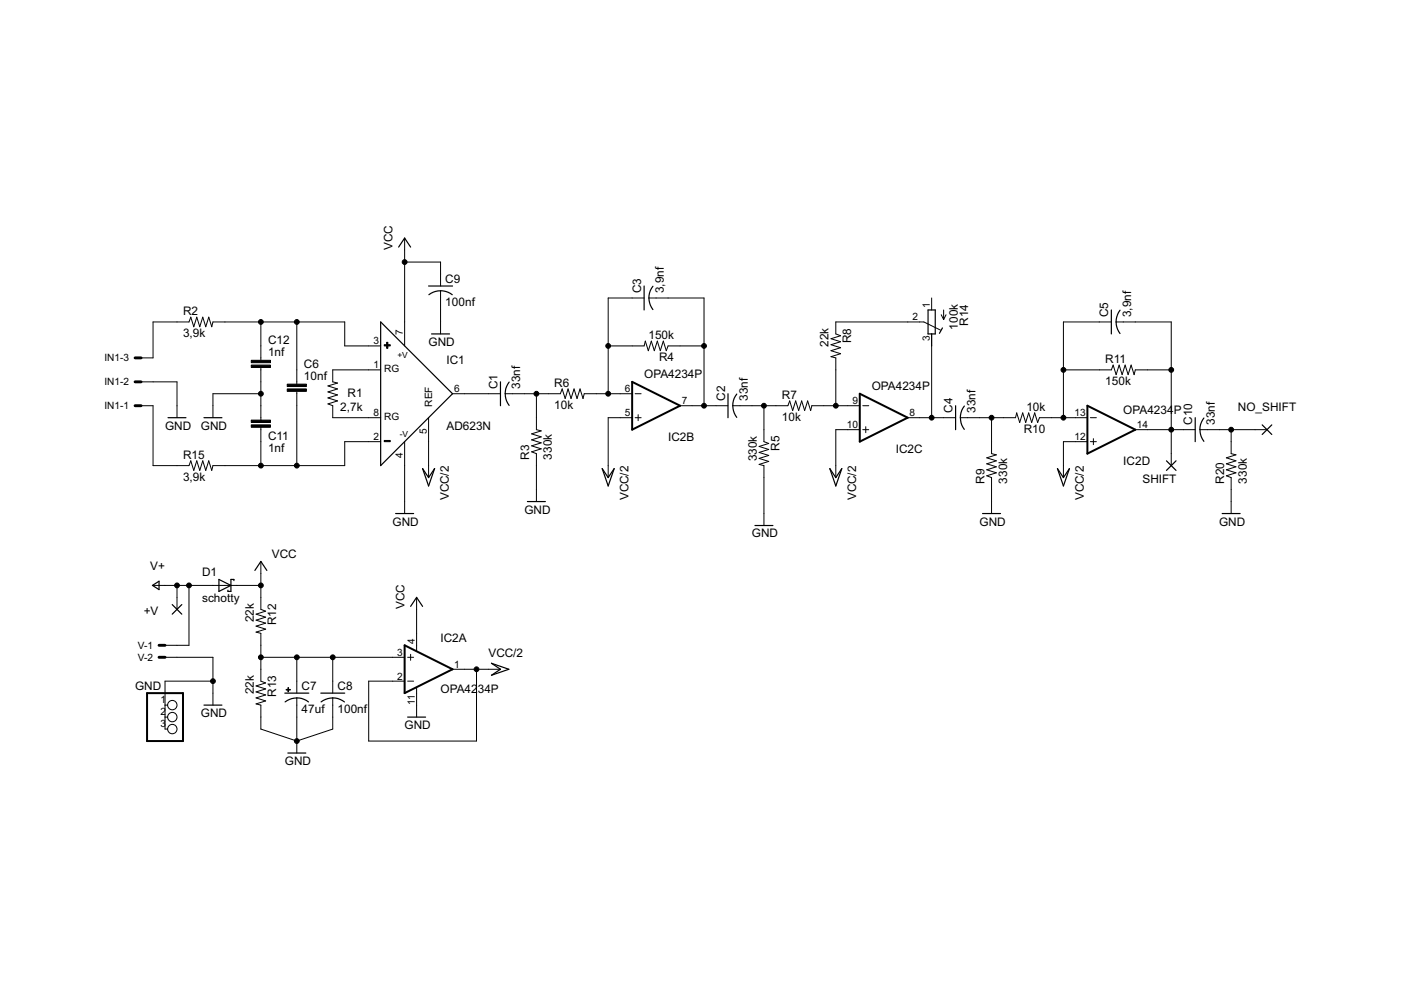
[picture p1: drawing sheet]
<svg xmlns="http://www.w3.org/2000/svg" width="297mm" height="210mm" viewBox="0 0 297 210" stroke-linecap="round" stroke-linejoin="round" font-family="sans-serif">
<g fill="none" stroke="#000" stroke-width=".25">
<path d="M84.5 52.4l1.3-1.9 1.3 1.9M80.7 68.3l15.2 15.2-15.2 15.2zM90.9 60.6h5M90.9 62.5a4 4 0 0 1 5 0M91.5 70.8h3.8M136.6 60.6v5.1M138.4 60.7a4 4 0 0 0 0 4.9M196.8 65.7h1.5v5.1h-1.5zM199.8 69.5l-.6 1.2M235.6 65.7v5.1M236.6 68.3l.3 1.5 .6 .9M237.5 65.8l-.6 .9-.3 1.6"/>
<path d="M35.6 88.6h3.8M43.2 88.6h3.9M89.6 99.4l1.3 1.9 1.2-1.9-1.2 3.6zM106.1 81v5M107.9 81a4 4 0 0 0 0 5M127.7 99.4l1.2 1.9 1.3-1.9-1.3 3.6zM154.3 83.5v5.1M156.2 83.5a4 4 0 0 0 0 5M175.9 99.4l1.3 1.9 1.3-1.9-1.3 3.6zM202.6 86v5.1M203.6 88.6l.3 1.5 .5 .9M204.5 86.1l-.6 .9-.3 1.6"/>
<path d="M224.2 99.4l1.3 1.9 1.2-1.9-1.2 3.6zM247.3 97.7l2 2M249.3 97.7l-2 2M253.4 88.6v5M255.2 88.6a4 4 0 0 0 0 5M267.6 90.1l2 2M269.6 90.1l-2 2M83.9 108.9h3.8M111.8 106.3h3.8M160.1 111.4h3.8M208.3 108.9h3.8M259.1 108.9h3.8"/>
<path d="M32.3 124.1l1.4-.9v1.8zM36.5 128.2l2 2M38.5 128.2l-2 2M46.4 122.9l2.6 1.2-2.6 1.3zM49.6 123.1v-.2h-.6v2.5h-.7v-.3M54 120.9l1.3-1.9 1.3 1.9M87.1 128.6l1.2-1.9 1.3 1.9M43.2 149.5h3.9M60.4 147h5.1M60.5 148.8a4 4 0 0 1 4.9 0M61 159.7h3.8M68 147h5.1"/>
<path d="M68.1 148.8a4 4 0 0 1 4.9 0M86.4 152h3.8M104.2 140.6l3.7 1.3-3.7 1.3 1.9-1.3z"/>
</g>
<path d="M53.3 77.4h4v.5h-4zM53.3 76.4h4v.5h-4zM81.5 73.1h1.2v.2h-1.2zM82 72.6h.2v1.3h-.2zM53.3 90.1h4v.5h-4zM53.3 89.1h4v.5h-4zM60.9 82.5h4.1v.5h-4.1zM60.9 81.4h4.1v.6h-4.1zM81.5 93.4h1.2v.2h-1.2zM60.7 146.2h.9v.1h-.9zM61 145.8h.2v.9h-.2z" fill="#000" stroke="#000" stroke-width=".21"/>
<g fill="none" stroke="#000" stroke-width=".21">
<path d="M85.8 50.5v22.8M85.8 55.6h7.6v5M55.3 68.3v8.1M55.3 77.9v11.2M62.9 68.3v13.2M80.7 73.3h-7.6v-5h-28l-.2 1-.6-2.1-.7 2.1-.6-2.1-.6 2.1-.7-2.1-.6 2.1-.7-2.1-.3 1.1h-7.7v7.6h-2.5M80.7 78.4h-10.2v2.6l1.1 .2-2.1 .6 2.1 .7-2.1 .6 2.1 .6-2.1 .7 2.1 .6-2.1 .6 1 .4v2.6h10.2M93.4 61.7v9.1M128.9 73.3h7.7l.2-1 .7 2.1 .6-2.1 .6 2.1 .7-2.1 .6 2.1 .6-2.1 .7 2.1 .3-1.1h7.7M136.6 63.2h-7.7v20.3M137.6 63.2h11.7v22.8M197.5 63.2v2.5"/>
<path d="M197.5 70.8v17.8M199.4 70l-3.5-1.7h-18.7v2.5l1 .4-2 .6 2 .7-2 .6 2 .6-2 .7 2 .6-2 .6 1 .3v10.1M199.6 66.7l.5 1.1M200.1 65.7v2.1M200.6 66.7l-.5 1.1M225.5 78.4h10.1l.4-1 .6 2 .7-2 .6 2 .6-2 .7 2 .6-2 .7 2 .2-1h7.6M235.6 68.3h-10.1v20.3M236.6 68.3h11.7v30.4M29.9 86h2.5v12.7h7.7l.3-1 .7 2 .6-2 .7 2 .6-2 .6 2 .7-2 .6 2 .2-1h28v-5.1h7.6M29.9 81h7.6v7.6M55.3 83.5h-10.2v5.1M55.3 90.6v8.1"/>
<path d="M62.9 83v15.7M85.8 93.6v15.3M90.9 88.6v12.7M95.9 83.5h10.2M107.1 83.5h11.7l.4-1 .6 2 .6-2 .7 2 .6-2 .6 2 .7-2 .6 2 .3-1h10.1M113.7 83.5v7.6l1 .3-2 .6 2 .6-2 .7 2 .6-2 .6 2 .7-2 .6 1 .4v10.1M134 88.6h-5.1v12.7M134.7 83.5h1.2M134.7 88.6h1.2M135.3 87.9v1.3M144.2 86h10.1M155.4 86h11.6l.4-1 .7 2 .6-2 .6 2 .7-2 .6 2 .6-2 .7 2 .2-1h10.2"/>
<path d="M162 86v7.6l1 .4-2 .7 2 .6-2 .6 2 .7-2 .6 2 .6-2 .7 1 .2v12.7M182.3 91.1h-5.1v10.2M182.9 86h1.3M182.9 91.1h1.3M183.6 90.5v1.2M192.4 88.6h10.2M203.6 88.6h11.7l.3-1.1 .6 2.1 .6-2.1 .7 2.1 .6-2.1 .6 2.1 .7-2.1 .6 2.1 .4-1h10.1M210.2 88.6v7.6l1 .2-2 .7 2 .6-2 .6 2 .7-2 .6 2 .6-2 .7 1 .4v7.6M230.5 93.6h-5v7.7M231.2 93.6h1.3M231.2 88.6h1.3M231.8 93v1.3"/>
<path d="M240.7 91.1h12.7M254.4 91.1h14.2M261 91.1v5.1l1 .2-2 .7 2 .6-2 .6 2 .7-2 .6 2 .6-2 .7 1 .4v7.6M55.3 119v10.2l1 .4-2 .6 2 .7-2 .6 2 .6-2 .7 2 .6-2 .6 1 .3v10.1l1 .4-2 .6 2 .7-2 .6 2 .6-2 .7 2 .6-2 .6 1 .3v5.1l7.6 2.5 7.6-2.5v-6.6M32.4 124.1h22.9M35 139.4h10.1v10.1M37.5 124.1v5.1M40.1 124.1v12.7h-5.1M55.3 139.4h30.5M62.9 139.4v7.6M70.5 139.4v7.6M86.4 139.4h1.3"/>
<path d="M87.1 138.7v1.3M88.3 126.7v11.3M35 149.5h.5M35 152h.5M45.1 144.4h-10.1v10.2h.5M62.9 148v11.7M86.4 144.4h1.3M88.3 145.8v6.2M95.9 141.9h10.2M101 141.9v15.2h-22.8v-12.7h7.6"/>
<circle cx="36.5" cy="149.5" r=".99"/>
<circle cx="36.5" cy="152" r=".99"/>
<circle cx="36.5" cy="154.6" r=".99"/>
</g>
<path d="M134 81l10.2 5-10.2 5.1zM182.3 83.5l10.1 5.1-10.1 5zM230.5 86l10.2 5.1-10.2 5.1zM85.8 136.8l10.1 5.1-10.1 5.1zM31.2 147h7.6v10.1h-7.6z" fill="none" stroke="#000" stroke-width=".42"/>
<path d="M28.6 75.9h1.3M28.6 86h1.3M28.6 81h1.3M33.7 136.8h1.3M33.7 139.4h1.3" fill="none" stroke="#000" stroke-width=".61"/>
<g fill="#000" stroke="#000" stroke-width=".21">
<circle cx="85.8" cy="55.6" r=".51"/>
<circle cx="55.3" cy="68.3" r=".51"/>
<circle cx="62.9" cy="68.3" r=".51"/>
<circle cx="128.9" cy="73.3" r=".51"/>
<circle cx="149.3" cy="73.3" r=".51"/>
<circle cx="225.5" cy="78.4" r=".51"/>
<circle cx="248.3" cy="78.4" r=".51"/>
<circle cx="55.3" cy="83.5" r=".51"/>
<circle cx="55.3" cy="98.7" r=".51"/>
<circle cx="62.9" cy="98.7" r=".51"/>
<circle cx="113.7" cy="83.5" r=".51"/>
<circle cx="128.9" cy="83.5" r=".51"/>
<circle cx="149.3" cy="86" r=".51"/>
<circle cx="162" cy="86" r=".51"/>
<circle cx="177.2" cy="86" r=".51"/>
<circle cx="197.5" cy="88.6" r=".51"/>
<circle cx="210.2" cy="88.6" r=".51"/>
<circle cx="225.5" cy="88.6" r=".51"/>
<circle cx="248.3" cy="91.1" r=".51"/>
<circle cx="261" cy="91.1" r=".51"/>
<circle cx="37.5" cy="124.1" r=".51"/>
<circle cx="40.1" cy="124.1" r=".51"/>
<circle cx="55.3" cy="139.4" r=".51"/>
<circle cx="55.3" cy="124.1" r=".51"/>
<circle cx="62.9" cy="139.4" r=".51"/>
<circle cx="70.5" cy="139.4" r=".51"/>
<circle cx="45.1" cy="144.4" r=".51"/>
<circle cx="62.9" cy="157.1" r=".51"/>
<circle cx="101" cy="141.9" r=".51"/>
</g>
<g font-size="2.8">
<text x="83.2" y="53" transform="rotate(-90 83.2 53)">VCC</text>
<text x="94.4" y="64.8">100nf</text>
<text x="94.4" y="60">C9</text>
<text x="135.9" y="62.2" transform="rotate(-90 135.9 62.2)">C3</text>
<text x="140.8" y="62.2" transform="rotate(-90 140.8 62.2)">3,9nf</text>
<text x="38.8" y="71.6">3,9k</text>
<text x="38.8" y="66.8">R2</text>
<text x="137.5" y="71.8">150k</text>
<text x="203.1" y="69.9" transform="rotate(-90 203.1 69.9)">100k</text>
<text x="205.3" y="69" transform="rotate(-90 205.3 69)">R14</text>
<text x="235" y="67.2" transform="rotate(-90 235 67.2)">C5</text>
<text x="239.8" y="67.2" transform="rotate(-90 239.8 67.2)">3,9nf</text>
<text x="56.8" y="75.5">1nf</text>
<text x="56.8" y="73">C12</text>
<text x="90.9" y="73.3">GND</text>
<text x="94.7" y="77.1">IC1</text>
<text x="139.7" y="76.6">R4</text>
<text x="175.7" y="73.6" transform="rotate(-90 175.7 73.6)">22k</text>
<text x="180.5" y="72.7" transform="rotate(-90 180.5 72.7)">R8</text>
<text x="234.4" y="76.9">R11</text>
<text x="64.5" y="80.6">10nf</text>
<text x="64.5" y="78">C6</text>
<text x="105.5" y="82.5" transform="rotate(-90 105.5 82.5)">C1</text>
<text x="110.3" y="82.5" transform="rotate(-90 110.3 82.5)">33nf</text>
<text x="117.5" y="82">R6</text>
<text x="136.6" y="80.2">OPA4234P</text>
<text x="184.8" y="82.7">OPA4234P</text>
<text x="234.4" y="81.7">150k</text>
<text x="72.2" y="87">2,7k</text>
<text x="73.7" y="84.2">R1</text>
<text x="117.5" y="86.8">10k</text>
<text x="153.7" y="85" transform="rotate(-90 153.7 85)">C2</text>
<text x="158.5" y="85" transform="rotate(-90 158.5 85)">33nf</text>
<text x="165.8" y="89.3">10k</text>
<text x="165.8" y="84.5">R7</text>
<text x="202" y="87.6" transform="rotate(-90 202 87.6)">C4</text>
<text x="206.8" y="87.6" transform="rotate(-90 206.8 87.6)">33nf</text>
<text x="217.6" y="87">10k</text>
<text x="238.2" y="87.8">OPA4234</text>
<text x="248.8" y="87.8">P</text>
<text x="262.5" y="87.1">NO_SHIFT</text>
<text x="35" y="91.1">GND</text>
<text x="42.6" y="91.1">GND</text>
<text x="56.8" y="95.8">1nf</text>
<text x="56.8" y="93.3">C11</text>
<text x="94.7" y="91.1">AD623N</text>
<text x="141.7" y="93.5">IC2B</text>
<text x="165.2" y="95.6" transform="rotate(-90 165.2 95.6)">R5</text>
<text x="217.1" y="91.8">R10</text>
<text x="252.8" y="90.1" transform="rotate(-90 252.8 90.1)">C10</text>
<text x="257.6" y="90.1" transform="rotate(-90 257.6 90.1)">33nf</text>
<text x="38.8" y="97.2">R15</text>
<text x="112.2" y="97.5" transform="rotate(-90 112.2 97.5)">R3</text>
<text x="117" y="97.5" transform="rotate(-90 117 97.5)">330k</text>
<text x="160.4" y="97.8" transform="rotate(-90 160.4 97.8)">330k</text>
<text x="189.9" y="96.1">IC2C</text>
<text x="238.2" y="98.6">IC2D</text>
<text x="38.8" y="102">3,9k</text>
<text x="95.2" y="106.1" transform="rotate(-90 95.2 106.1)">VCC/2</text>
<text x="133.3" y="106.1" transform="rotate(-90 133.3 106.1)">VCC/2</text>
<text x="181.5" y="106.1" transform="rotate(-90 181.5 106.1)">VCC/2</text>
<text x="208.7" y="102.5" transform="rotate(-90 208.7 102.5)">R9</text>
<text x="213.5" y="102.5" transform="rotate(-90 213.5 102.5)">330k</text>
<text x="229.8" y="106.1" transform="rotate(-90 229.8 106.1)">VCC/2</text>
<text x="242.2" y="102.4">SHIFT</text>
<text x="259.5" y="102.5" transform="rotate(-90 259.5 102.5)">R20</text>
<text x="264.3" y="102.5" transform="rotate(-90 264.3 102.5)">330k</text>
<text x="83.2" y="111.4">GND</text>
<text x="111.2" y="108.9">GND</text>
<text x="159.4" y="114">GND</text>
<text x="207.7" y="111.4">GND</text>
<text x="258.5" y="111.4">GND</text>
<text x="57.7" y="118.3">VCC</text>
<text x="31.9" y="120.8">V+</text>
<text x="42.9" y="122.2">D1</text>
<text x="30.5" y="130.3">+V</text>
<text x="42.9" y="127.5">schotty</text>
<text x="53.8" y="132" transform="rotate(-90 53.8 132)">22k</text>
<text x="85.8" y="129.2" transform="rotate(-90 85.8 129.2)">VCC</text>
<text x="58.6" y="132.5" transform="rotate(-90 58.6 132.5)">R12</text>
<text x="93.4" y="136.2">IC2A</text>
<text x="103.6" y="139.4">VCC/2</text>
<text x="28.6" y="146.3">GND</text>
<text x="53.8" y="147.2" transform="rotate(-90 53.8 147.2)">22k</text>
<text x="58.6" y="147.8" transform="rotate(-90 58.6 147.8)">R13</text>
<text x="63.9" y="146.3">C7</text>
<text x="71.6" y="146.3">C8</text>
<text x="93.4" y="147">OPA42</text>
<text x="101.3" y="147">34P</text>
<text x="42.6" y="152">GND</text>
<text x="63.9" y="151.2">47uf</text>
<text x="71.6" y="151.2">100nf</text>
<text x="85.8" y="154.6">GND</text>
<text x="60.4" y="162.2">GND</text>
</g>
<g font-size="2.4">
<text x="197.2" y="65.4" transform="rotate(-90 197.2 65.4)">1</text>
<text x="85.4" y="71" transform="rotate(-90 85.4 71)">7</text>
<text x="193.4" y="67.9">2</text>
<text x="22.1" y="76.6">IN1-3</text>
<text x="79.2" y="73">3</text>
<text x="197.2" y="72.3" transform="rotate(-90 197.2 72.3)">3</text>
<text x="22.1" y="81.7">IN1-2</text>
<text x="79.2" y="78.1">1</text>
<text x="81.5" y="78.9">RG</text>
<text x="96.3" y="83.1">6</text>
<text x="132.5" y="83.1">6</text>
<text x="22.1" y="86.8">IN1-1</text>
<text x="79.2" y="88.2">8</text>
<text x="81.5" y="89.1">RG</text>
<text x="91.6" y="86.2" transform="rotate(-90 91.6 86.2)">REF</text>
<text x="132.5" y="88.2">5</text>
<text x="144.5" y="85.7">7</text>
<text x="180.7" y="85.7">9</text>
<text x="192.8" y="88.2">8</text>
<text x="227.8" y="88.2">13</text>
<text x="79.2" y="93.3">2</text>
<text x="90.5" y="92.1" transform="rotate(-90 90.5 92.1)">5</text>
<text x="179.6" y="90.8">10</text>
<text x="227.8" y="93.3">12</text>
<text x="241.1" y="90.8">14</text>
<text x="85.4" y="97.2" transform="rotate(-90 85.4 97.2)">4</text>
<text x="29.3" y="137.6">V-1</text>
<text x="88" y="136.5" transform="rotate(-90 88 136.5)">4</text>
<text x="29.3" y="140.1">V-2</text>
<text x="84.2" y="139">3</text>
<text x="96.3" y="141.5">1</text>
<text x="34" y="149.2">1</text>
<text x="84.2" y="144.1">2</text>
<text x="88" y="149.5" transform="rotate(-90 88 149.5)">11</text>
<text x="34" y="151.7">2</text>
<text x="34" y="154.2">3</text>
</g>
<g font-size="2">
<text x="84.3" y="75.9">+V</text>
<text x="84.8" y="92.6">-V</text>
</g>
</svg>
